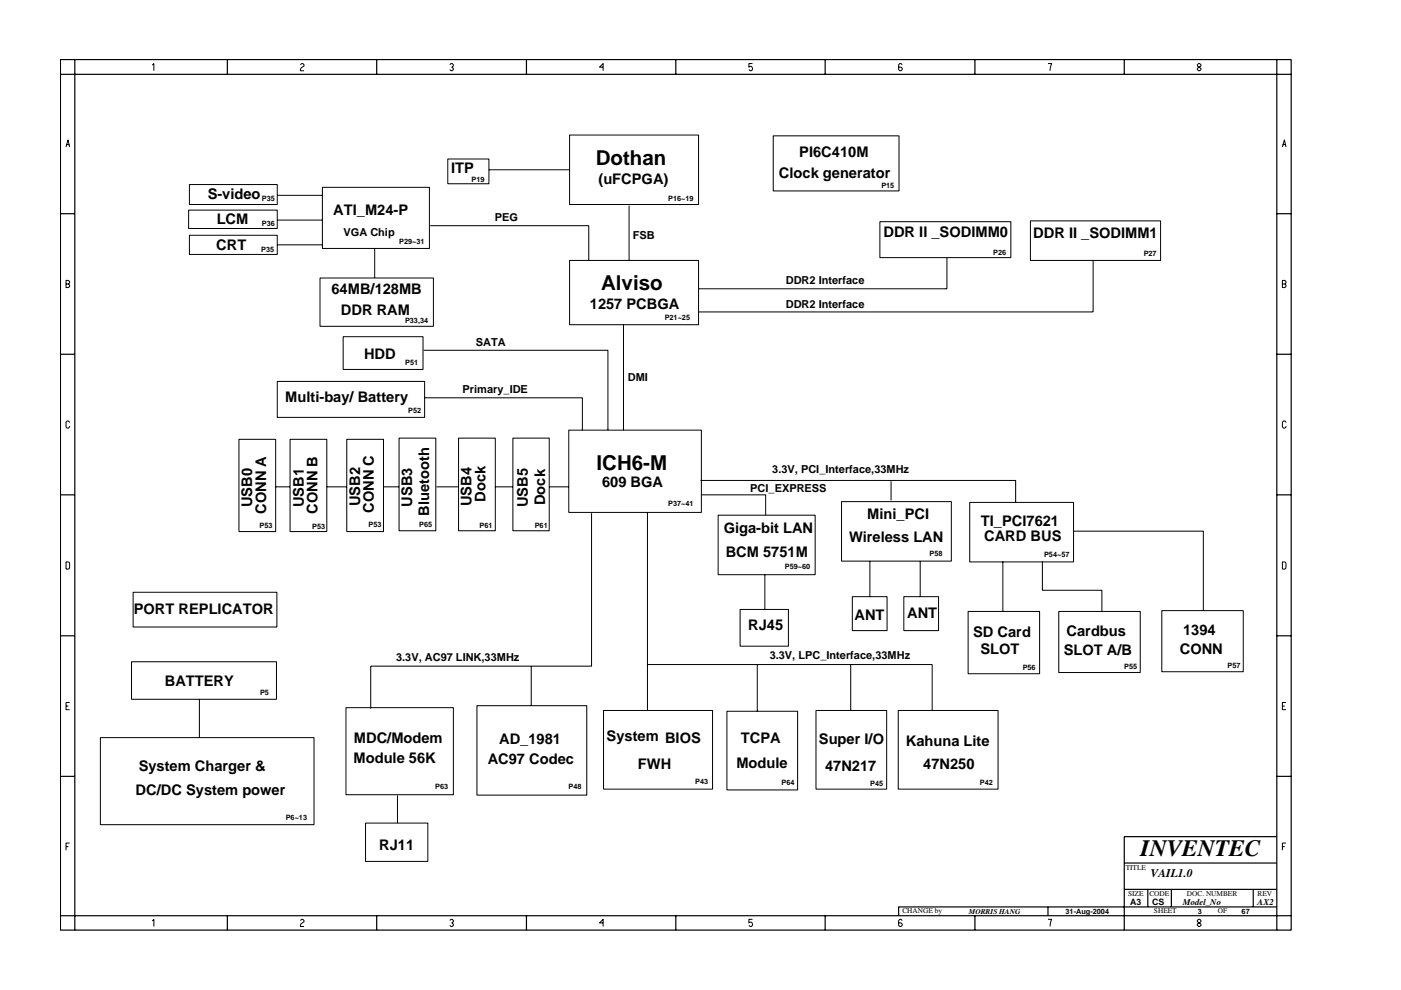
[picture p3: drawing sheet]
<svg xmlns="http://www.w3.org/2000/svg" width="297mm" height="210mm" viewBox="0 0 297 210" stroke-linecap="round" stroke-linejoin="round" font-family="sans-serif">
<g fill="none" stroke="#000" stroke-width=".25">
<path d="M12.8 12.6h261v184.6h-261zM12.8 15.8h261M15.9 12.6v184.6M48.2 12.6v3.2M79.9 12.6v3.2M111.6 12.6v3.2M143.3 12.6v3.2M174.9 12.6v3.2M206.7 12.6v3.2M238.4 12.6v3.2M270.7 12.6v184.6M12.8 45.3h3.1"/>
<path d="M270.7 45.3h3.1M12.8 75.1h3.1M270.7 75.1h3.1M12.8 104.9h3.1M270.7 104.9h3.1M12.8 134.8h3.1M270.7 134.8h3.1M12.8 164.6h3.1M270.7 164.6h3.1M270.7 177.4h-32.3v19.8M12.8 194.2h261M48.2 194.2v3"/>
<path d="M79.9 194.2v3M111.6 194.2v3M143.3 194.2v3M174.9 194.2v3M206.7 194.2v3M222.2 192.3v1.9M238.4 183h32.3M238.4 188.6h32.3M243.4 188.6v3.7M248.4 188.6v3.7M265.7 188.6v3.7M270.7 192.3h-80.2v1.9"/>
</g>
<g fill="none" stroke="#000" stroke-width=".21">
<path d="M32.3 13.8l.3-.3v1.5M63.7 13.7l.3-.2h.2l.3 .2v.3l-.5 .3-.3 .4v.3h.8M95.4 13.7l.2-.2h.3l.2 .2v.3l-.3 .2 .3 .3v.2l-.2 .3h-.3l-.2-.3M127.9 14.2h-.8l.8-.7v1.5M159.5 13.5h-.7v.7l.2-.1a.5 .5 0 0 1 .5 .6l-.2 .3h-.3l-.2-.3M191.3 13.7l-.3-.2h-.2l-.3 .2v1l.3 .3h.2l.3-.3v-.2l-.3-.3h-.5M222.2 13.5h.8l-.4 1.5M253.9 13.7l.2-.2h.3l.2 .2v.3l-.7 .5v.2l.2 .3h.3l.2-.3v-.2l-.7-.5zM14 31.2l.4-1.6 .4 1.6M14.1 30.7h.6M40.2 39.1h18.6v4.3h-18.6zM68.4 39.7h22.6v13h-22.6z"/>
<path d="M94.9 33.7h8.8v5.3h-8.8zM103.7 36h17.1M120.8 28.6h27.3v14.8h-27.3zM163.9 28.8h26.7v11.7h-26.7zM271.9 31.2l.4-1.6 .4 1.6M272 30.7h.6M14 59.5h.5l.3 .2v.3l-.3 .2 .3 .3v.2l-.3 .3h-.5zM40 44.5h18.8v3.9h-18.8zM40.2 49.9h18.6v4h-18.6zM58.8 46.7h9.6M58.8 41.4h9.6M58.8 51.9h9.6"/>
<path d="M67.8 58.9h24.1v10.3h-24.1zM79.4 52.7v6.2M91.2 47.9h33.6v7.3M120.8 55.2h27.3v13.6h-27.3zM133.4 43.6v11.6M186.5 47h27.8v7.6h-27.8zM200.8 54.6v6.6h-52.6M218.5 46.8h27.6v8.4h-27.6zM231.8 55.2v10.9h-83.7M14 60.2h.5M72.8 71.4h16.9v6.9h-16.9zM89.9 74.3h39v16.9"/>
<path d="M132.2 68.8v22.4M271.9 60.2h.5l.3-.2v-.3l-.3-.2h-.5v1.5h.5l.3-.3v-.2l-.3-.3M14.8 89.6l-.3-.3h-.2l-.3 .2v1l.3 .3h.2l.3-.4M50.7 93.1h7.7v19.6h-7.7zM58.8 80.9h31.2v7.6h-31.2zM61.5 93.1h7.8v19.6h-7.8zM73.5 93.1h7.8v19.6h-7.8zM84.6 92.9h7.8v19.6h-7.8zM90 84.3h33.5v6.9M97.2 92.9h7.8v19.6h-7.8zM108.7 92.9h7.7v19.6h-7.7zM120.6 91.2h28.1v17.4h-28.1z"/>
<path d="M272.7 89.6l-.3-.3h-.3l-.2 .2v1l.2 .3h.3l.3-.4M14 119.1l.7 .1v1.4l-.7 .1zM58.4 103.2h3.1M69.3 103.2h4.2M81.3 103.2h3.3M92.6 103.2h4.6M105 103.2h3.7M116.4 103.2h4.2M125.4 108.8v32.4h-46.8v9M137.3 108.6v42M148.5 101.9h66.8v4.6M148.7 104.9h13.6v4.3"/>
<path d="M152.3 109.2h20.5v12.6h-20.5zM178.4 106.4h23.3v12.6h-23.3zM184.4 119v7.5M188.9 102v4.1M195.1 119v7.5M205.6 106.5h22v12.6h-22zM212.6 119.1v10.5M221 119v6.2h12.6v4.5M227.5 112.6h27.6v16.9M271.9 119.1l.7 .1v1.4l-.7 .1zM28.2 125.6h30.5v7.3h-30.5zM156.9 129.2h10.3v7.8h-10.3z"/>
<path d="M162.2 121.8v7.4M180.7 126.5h7.4v7.2h-7.4zM191.6 126.5h7.4v7.2h-7.4zM205.3 129.6h15.1v13.2h-15.1zM224.5 129.6h17.3v13h-17.3zM246.3 129.5h17.3v12.9h-17.3zM14 149.7h.5M14.8 148.9h-.8v1.6h.8M21.3 156.4h45.3v18.5h-45.3zM27.9 140.3h30.7v8h-30.7zM42.3 148.3v8.1M73.3 150h22.8v18.5h-22.8z"/>
<path d="M101.1 149.6h23.3v19h-23.3zM112.6 141.2v8.4M128 150.6h23.1v16.7h-23.1zM137.3 140.9h60.3v9.7M154.1 150.8h15v16.7h-15zM160.6 140.9v9.9M173 150.6h15v16.7h-15zM180.4 140.9v9.7M190.4 150.6h21.2v16.7h-21.2zM271.9 149.7h.5M272.7 148.9h-.8v1.6h.8M14 179.5h.5"/>
<path d="M14.8 178.7h-.8v1.6M77.5 174.5h13.2v8.1h-13.2zM84.3 168.7v5.8M271.9 179.5h.5M272.7 178.7h-.8v1.6M32.3 195.3l.3-.4v1.5M63.7 195.2l.3-.3h.2l.3 .3v.2l-.7 .5-.1 .3v.2h.8M95.4 195.2l.2-.3h.3l.2 .3v.2l-.3 .3 .3 .2v.3l-.2 .2h-.3l-.2-.2M127.9 195.7h-.8l.8-.8v1.5M159.5 194.9h-.7v.8l.2-.2a.5 .5 0 0 1 .5 .7l-.2 .2h-.3l-.2-.2M191.3 195.2l-.3-.3h-.2l-.3 .3v1l.3 .2h.2l.3-.2v-.3l-.3-.2h-.5M222.2 194.9h.8l-.4 1.5"/>
<path d="M254.1 194.9l-.2 .3v.2l.7 .5v.3l-.2 .2h-.3l-.2-.2v-.3l.7-.5v-.2l-.2-.3z"/>
</g>
<text font-size="5" x="241.8" y="181.6">INVENTEC</text>
<g font-size="4.4">
<text x="126.3" y="35.1">Dothan</text>
<text x="127.4" y="61.5">Alviso</text>
<text x="126.5" y="99.7">ICH6-M</text>
</g>
<g font-size="3.1">
<text x="169.5" y="33.2">PI6C410M</text>
<text x="95.7" y="36.7">ITP</text>
<text x="126.9" y="38.9">(uFCPGA)</text>
<text x="165.2" y="37.7">Clock generator</text>
<text x="44" y="42.2">S-video</text>
<text x="45.9" y="47.5">LCM</text>
<text x="70.7" y="45.7">ATI_M24-P</text>
<text x="45.9" y="53">CRT</text>
<text x="187.3" y="50.3">DDR II _SODIMM0</text>
<text x="219.1" y="50.5">DDR II _SODIMM1</text>
<text x="70.3" y="62.4">64MB/128MB</text>
<text x="125.1" y="65.5">1257 PCBGA</text>
<text x="72.3" y="66.9">DDR RAM</text>
<text x="77.2" y="76.2">HDD</text>
<text x="60.5" y="85.3">Multi-bay/ Battery</text>
<text x="53.5" y="107.5" transform="rotate(-90 53.5 107.5)">USB0</text>
<text x="64.4" y="107.5" transform="rotate(-90 64.4 107.5)">USB1</text>
<text x="76.4" y="107.4" transform="rotate(-90 76.4 107.4)">USB2</text>
<text x="87.4" y="107.5" transform="rotate(-90 87.4 107.5)">USB3</text>
<text x="100" y="107.4" transform="rotate(-90 100 107.4)">USB4</text>
<text x="102.9" y="106.4" transform="rotate(-90 102.9 106.4)">Dock</text>
<text x="111.9" y="107.5" transform="rotate(-90 111.9 107.5)">USB5</text>
<text x="115.6" y="107.1" transform="rotate(-90 115.6 107.1)">Dock</text>
<text x="127.7" y="103.3">609 BGA</text>
<text x="56.5" y="108.9" transform="rotate(-90 56.5 108.9)">CONN A</text>
<text x="67.3" y="108.9" transform="rotate(-90 67.3 108.9)">CONN B</text>
<text x="79.2" y="108.8" transform="rotate(-90 79.2 108.8)">CONN C</text>
<text x="91" y="109.4" transform="rotate(-90 91 109.4)">Bluetooth</text>
<text x="153.4" y="113.1">Giga-bit LAN</text>
<text x="183.9" y="110.1">Mini_PCI</text>
<text x="208" y="111.6">TI_PCI7621</text>
<text x="153.9" y="118">BCM 5751M</text>
<text x="180" y="114.9">Wireless LAN</text>
<text x="208.7" y="114.8">CARD BUS</text>
<text x="28.4" y="130.2">PORT REPLICATOR</text>
<text x="181.2" y="131.4">ANT</text>
<text x="192.3" y="131.1">ANT</text>
<text x="158.6" y="133.7">RJ45</text>
<text x="206.3" y="135">SD Card</text>
<text x="226.1" y="134.8">Cardbus</text>
<text x="250.8" y="134.7">1394</text>
<text x="207.9" y="138.7">SLOT</text>
<text x="225.5" y="138.9">SLOT A/B</text>
<text x="250.1" y="138.7">CONN</text>
<text x="34.9" y="145.5">BATTERY</text>
<text x="75" y="161.9">Module 56K</text>
<text x="75" y="157.5">MDC/Modem</text>
<text x="105.8" y="157.7">AD_1981</text>
<text x="128.6" y="157.2">System BIOS</text>
<text x="157.1" y="157.5">TCPA</text>
<text x="173.6" y="157.8">Super I/O</text>
<text x="192.1" y="158.1">Kahuna Lite</text>
<text x="29.4" y="163.5">System Charger &amp;</text>
<text x="103.4" y="162">AC97 Codec</text>
<text x="135.3" y="163">FWH</text>
<text x="156.1" y="162.8">Module</text>
<text x="174.9" y="163.4">47N217</text>
<text x="195.8" y="163">47N250</text>
<text x="28.8" y="168.5">DC/DC System power</text>
<text x="80.4" y="180.1">RJ11</text>
</g>
<text font-size="2.5" x="244" y="185.9">VAIL1.0</text>
<g font-size="2.3">
<text x="104.9" y="46.8">PEG</text>
<text x="72.8" y="50.1">VGA Chip</text>
<text x="134.2" y="50.7">FSB</text>
<text x="166.6" y="60.3">DDR2 Interface</text>
<text x="166.6" y="65.2">DDR2 Interface</text>
<text x="100.9" y="73.3">SATA</text>
<text x="98.1" y="83.3">Primary_IDE</text>
<text x="133.1" y="80.8">DMI</text>
<text x="163.7" y="100.4">3.3V, PCI_Interface,33MHz</text>
<text x="159.1" y="104.4">PCI_EXPRESS</text>
<text x="84" y="140.1">3.3V, AC97 LINK,33MHz</text>
<text x="163.2" y="139.7">3.3V, LPC_Interface,33MHz</text>
</g>
<g font-size="1.9">
<text x="239.6" y="191.9">A3</text>
<text x="244.3" y="192">CS</text>
<text x="250.8" y="191.9">Model_No</text>
<text x="266.6" y="191.9">AX2</text>
</g>
<g font-size="1.6">
<text x="100" y="38.5">P19</text>
<text x="186.9" y="39.8">P15</text>
<text x="55.5" y="47.8">P36</text>
<text x="55.5" y="42.7">P35</text>
<text x="141.7" y="42.6">P16~19</text>
<text x="55.4" y="53.3">P35</text>
<text x="84.6" y="51.7">P29~31</text>
<text x="210.6" y="54.1">P26</text>
<text x="242.5" y="54.2">P27</text>
<text x="85.9" y="68.5">P33,34</text>
<text x="140.9" y="67.8">P21~25</text>
<text x="85.9" y="77.3">P51</text>
<text x="86.5" y="87.5">P52</text>
<text x="141.7" y="107.3">P37~41</text>
<text x="55" y="112">P53</text>
<text x="66.2" y="112.1">P53</text>
<text x="78.1" y="111.8">P53</text>
<text x="88.9" y="111.8">P65</text>
<text x="101.7" y="111.9">P61</text>
<text x="113.4" y="111.9">P61</text>
<text x="197.1" y="117.8">P58</text>
<text x="221.4" y="118.2">P54~57</text>
<text x="166.4" y="120.6">P59~60</text>
<text x="216.8" y="142">P56</text>
<text x="238.3" y="141.9">P55</text>
<text x="260.3" y="141.7">P57</text>
<text x="55.1" y="147.4">P5</text>
<text x="92.3" y="167.4">P63</text>
<text x="120.6" y="167.4">P48</text>
<text x="147.4" y="166.3">P43</text>
<text x="165.7" y="166.4">P64</text>
<text x="184.5" y="166.7">P45</text>
<text x="207.8" y="166.4">P42</text>
<text x="60.6" y="173.8">P6~13</text>
<text x="238.7" y="184.4">TITLE</text>
<text x="239.2" y="190">SIZE</text>
<text x="243.7" y="190">CODE</text>
<text x="251.6" y="190">DOC. NUMBER</text>
<text x="266.6" y="190">REV</text>
<text x="191.3" y="193.5">CHANGE by</text>
<text x="205.4" y="193.7">MORRIS HANG</text>
<text x="225.9" y="193.7">31-Aug-2004</text>
<text x="244.7" y="193.5">SHEET</text>
<text x="253.9" y="193.7">3</text>
<text x="258.2" y="193.5">OF</text>
<text x="263.3" y="193.7">67</text>
</g>
</svg>
